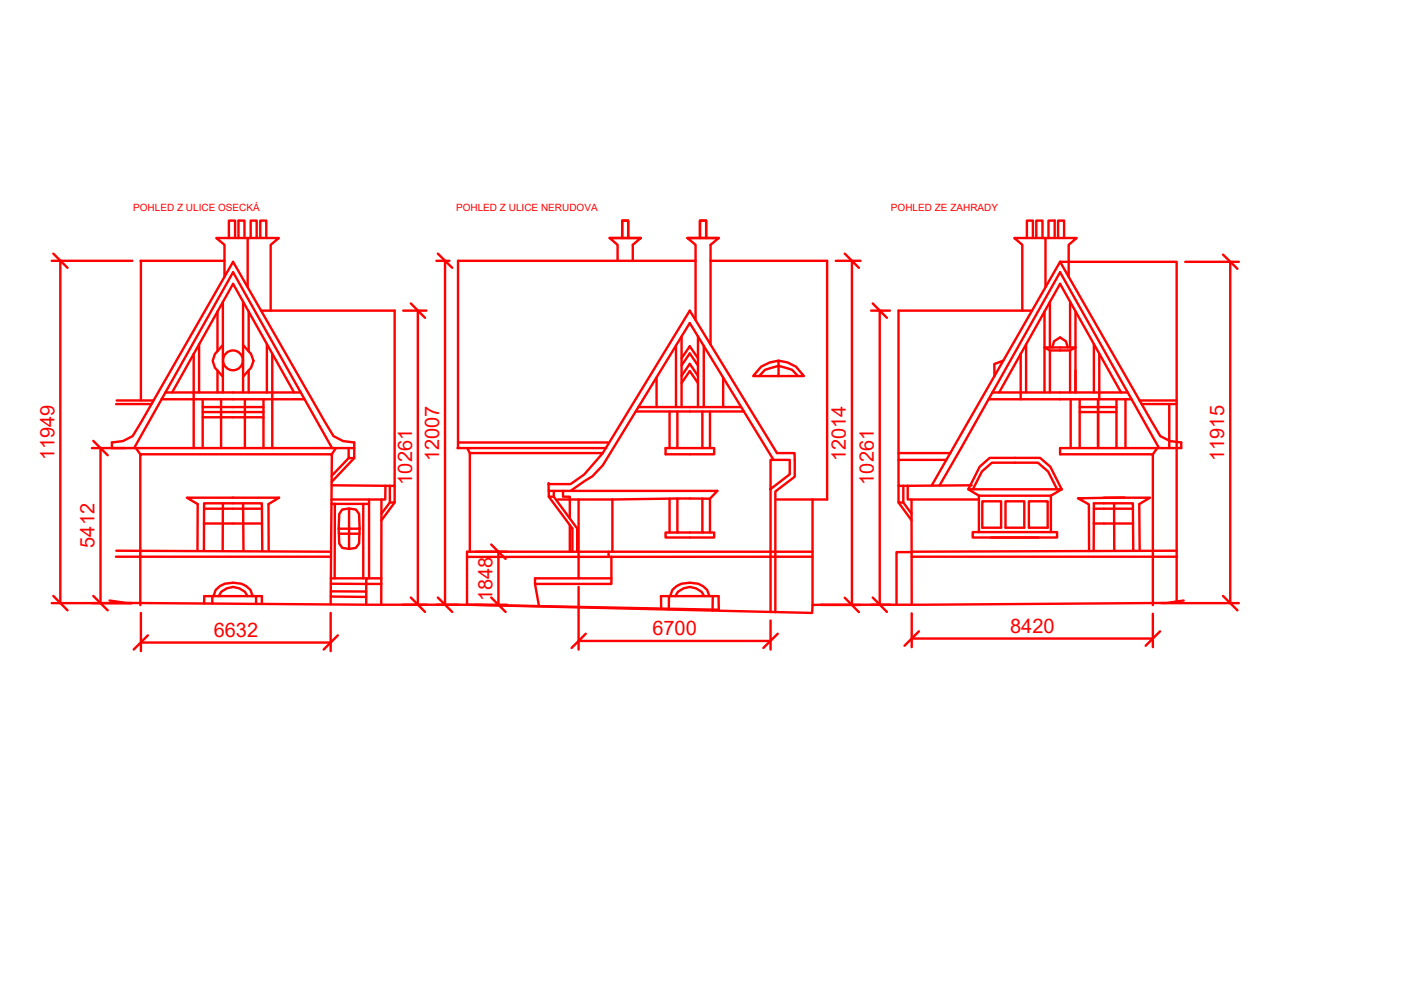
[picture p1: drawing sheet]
<svg xmlns="http://www.w3.org/2000/svg" width="297mm" height="210mm" viewBox="0 0 297 210" stroke-linecap="round" stroke-linejoin="round" font-family="sans-serif">
<!-- layer: hervert-pohled -->
<g fill="none" stroke="#f00" stroke-width=".51">
<path d="M29.7 55.2h17.8M29.8 55.2v29.5M48.5 50.4v-3.7h1.3v3.7M49.3 55.4l21.3 36.9 2 1 2.4 .3v1.2h-51.3v-1.2l2.3-.3 2.1-1zM50.5 50.4v-3.7h1.3v3.7M52.4 50.4h-6.6l1.7 1.4v6.8M53.1 50.4v-3.7h1.2v3.7M55.1 50.4v-3.7h1.3v3.7M129.1 50.4h6.6l-1.7 1.4v3.4M131.7 50.4v-3.7h1.3v3.7M135.7 50.4h-6.6l1.7 1.4v3.4M145.5 50.4h6.7l-1.8 1.4v21.1"/>
<path d="M147.3 55.2h-50.3v39.6M148.2 50.4v-3.7h1.3v3.7M150.4 55.2h24.7v50.5h-10.6M152.2 50.4h-6.7l1.8 1.4v15.9M217.4 50.4v-3.7h1.3v3.7M219.4 50.4v-3.7h1.3v3.7M221.3 50.4h6.7l-1.7 1.4v6.8M222 50.4v-3.7h1.3v3.7M224 50.4v-3.7h1.3v3.7M41 74.9v19.9M42.1 72.8v10.2M46 65.9v8.4"/>
<path d="M46 78.4v4.6M47.2 73l-1.7 1.9-.5 1.5 .5 1.4 1.7 1.9M47.2 63.9v19.1M51.5 73l1.7 1.9 .5 1.5-.5 1.4-1.7 1.9M51.5 63.9v19.1M52.4 60.7v-10.3h6.6l-1.7 1.4v13.9M52.6 65.9v8.4M52.6 78.4v4.6M55.3 65.7h28.3v37.1l-13.4-.1M56.5 72.8v10.2M57.6 74.9v19.9M139 79.9v6.2"/>
<path d="M143.1 73.1v13M144.3 71.2v14.9M144.3 75.8l1.7-2.5 1.8 2.5M144.3 77.3l1.7-2.5 1.8 2.5M144.3 79.5l1.7-2.5 1.8 2.5M147.8 71.2v14.9M149 73.1v13M160.7 79.6l1.3-1.3 2.8-.9 2.9 .9 1.2 1.3M161.1 77.6l1.9-.9 1.8-.4v3.3h-5.3zM164.8 76.3l1.9 .4 1.8 .9 1.7 2h-5.4M216.1 74.9v9.6M217.2 72.8v10.2"/>
<path d="M218.5 65.7h-28.3v37.1l15.5-.1M221.1 65.9v17.1M221.3 60.7v-10.3h-6.6l1.7 1.4v13.9M222.3 63.9v9.6M222.3 74.2v8.8M227.7 78.4v4.6M231.6 72.8v10.2M232.7 74.9v9.6M24.6 85.5h7.5M24.7 84.7h7.8M28.4 94.8l20.9-37.2 21 37.2M28.8 94.8l.9 1.3"/>
<path d="M34.2 84.5h30.3M35 83h28.7M36.4 83l12.9-22.9 13 22.9M42.9 86.1h12.9M42.9 87.2h12.9M42.9 88.3h12.9M42.9 84.5v10.3M46.8 84.5v10.3M51.8 84.5v10.3M55.8 84.5v10.3M71.1 94.8l-.8 1.3M73.8 94.8v2.1h1.2v-2.1"/>
<path d="M73.8 96.9l-3.6 3.8M75 96.9l-4.8 5.1M96.8 94.8h31.5M97 93.6h31.7M98.9 94.8l.6 1.1v20.8M99.5 95.9h28.1l18.4-30.2 18.5 30.2M127.6 95.9l-3.9 4.5-2.9 2h-4.7v1.5h4.7l4.6-3.1 2.2-2.3 18.4-30.1 17.8 28.9M134.6 87.1h11.4M135.2 86.1h10.8M144.3 81.1l1.7-2.6 1.8 2.6M203.5 94.8l20.9-37.2 21 37.2M205 89.3l19.4-33.9 21.2 36.9 2.1 1 2.4 .3v1.2h-25.7"/>
<path d="M209.3 84.5h30.3M210.1 83h28.6M211.5 83l12.9-22.9 12.9 22.9M224.4 96.1h19.7v31.9M226.7 84.5v10.3M228.6 84.5v10.3M228.6 86.1h3.9M228.6 87.2h3.9M232.5 84.5v10.3M245 94.8l-.9 1.3M247.6 85.5v9.3M24.5 117.8h45.6"/>
<path d="M24.6 116.5l45.5 .2M43.2 116.6v-10.1h12.2l.1 10.1M43.2 110.8h12.3M43.2 107.6h12.3M47.2 106.5l-.1 10.1M49.3 105.3h9.8l-2.3 1.4 .1 9.8M49.4 105.3h-9.8l2.3 1.4-.1 9.8M51.5 106.5v10.1M70.2 106.6h6.7v15.8M71.7 111.9l.1 3.1 .7 .9 1.4 .2 1.4-.2 .7-.9 .1-3.1M71.7 112.9h4.4M73.9 107.6l-1.4 .2-.7 .9-.1 3.2h4.4l-.1-3.2-.7-.9-1.4-.2v8.5"/>
<path d="M76.9 106.6h1.2M78.1 105.7v16.7M80.8 105.7l-.1 22.3M81.6 102.8v2.9h-11.4M82.5 102.8v3.5l-1.7 2.4M83.6 102.8v3.5h-1.1M83.6 106.3l-2.8 3.8M172 116.7h-73.1v11.3M172 105.7v22.3M190.2 102.8v3.5h1M190.2 106.3l2.8 3.8M191.2 102.8v3.5l1.8 2.4"/>
<path d="M192.2 102.8v2.9h15M193 105.7v22.3M193 117.8h56.2M231.5 116.6l.1-10.1h8.2l.1 10.1M231.5 110.8h8.4M231.6 107.6h8.2M233.7 105.3h9.8l-2.3 1.4 .1 9.8M235.9 106.5v10.1M249.2 116.5l-56.2 .2M23.2 127.1l3.5 .5 51.4 .4h21.7l52.4 1M43.3 126.1h12.1M44.9 126.1v1.6"/>
<path d="M45.2 126.1a3.7 3.7 0 0 1 4.1-2.8 3.7 3.7 0 0 1 4.2 2.8M46.3 126.1a3.4 3.4 0 0 1 3-1.9 3.4 3.4 0 0 1 3.1 1.9M54.2 126.1v1.7M70 127.9l.3-31.8h-40.6v31.9M70 123.5l10.8 .1M70 122.4h7.5M70 125.1l7.5 .1M70 126.2l7.5 .1M80.8 122.4h-3.3v5.5M139.9 126.1h12.2M141.6 126.1v2.9M143 126.1a3.4 3.4 0 0 1 3-1.9 3.4 3.4 0 0 1 3.1 1.9"/>
<path d="M146 123.3a3.7 3.7 0 0 0-4.1 2.8M146.1 123.3a3.7 3.7 0 0 1 4.1 2.8M150.9 126.1v3.1M250.6 127.1l-3.6 .5-51.4 .4h-21.6"/>
<circle cx="49.3" cy="76.2" r="2.1"/>
</g>
<circle cx="116.1" cy="102.4" r=".25" fill="#f00"/>
<g fill="none" stroke="#f00" stroke-width=".51">
<path d="M11 55.2h17M12.8 55.2v72.4M92.4 55.2h2.8M94.2 55.2v72.8M176.9 55.2h5.3M180.4 55.2v72.8M224.4 55.4h24.7v71.9M250.9 55.4h11.4M260.5 55.4v72.2M85.4 65.7h4.9M88.5 65.7v62.3M153.1 79.9v6.2"/>
<path d="M184.4 65.7h4M186.3 65.7v62.3M212.4 76.3l-1.9 .7 .1 2.6M221.1 73.5h6.6l-1.1 .7h-4.3zM222.8 73.5l.4-1.3 1.2-.8 1.3 .8 .4 1.3M226.6 63.9v9.6M226.6 74.2v8.8M227.7 65.9v17.1M19.5 94.8h7.1M21.3 94.8v32.8M141.8 87.1v7.7M143.4 87.1v7.7h-2.5v1.3h10.3v-1.3h-2.5v-7.7"/>
<path d="M143.4 94.8h5.3M146 86.1h10.9M146 87.1h11.5M150.3 87.1v7.7M164.5 95.9h3.7l.1 5-4.1 3.1v25.5M190.2 95.9h11M190.2 97.3h10.1M203.5 94.8l-4.6 7.9M205 89.3l-7.7 13.4M207.4 98.7l2.1-1.8h10.7l2.2 1.8 2.4 4.8h-19.8zM224.4 94.8v1.3M232.5 84.5v10.3"/>
<path d="M232.5 86.1h3.9M232.5 87.2h3.9M236.4 84.5v10.3M238.3 84.5v10.3M241.2 84.7h7.9M241.7 85.5h7.4M70.9 106.6v15.8M100.7 116.7h6.6M105.5 116.7v11.3M116.2 103.9v1.2h1M116.2 105.1l5 6.7v4.9M117.2 103.9v1.2l5 6.7v4.9"/>
<path d="M118.1 105.7h11.4M119.2 103.9v1.2h1.4v4.6M120.6 111.1v5.6M120.8 103.9h31.1l-1.6 1.6v7.2M122.5 105.7v16.7M128.8 116.7v1.1M129.4 117.8v5.8h-16.1v-1.2h16.1M141.8 105.5v7.2M143.4 105.5l-13.7 .2v11M148.7 105.5v7.2h2.5v1h-10.3v-1h2.5M150.3 105.5h-6.9v7.2h5.3M163.1 103.5l4.1-3.1v-3.1h-4.1v32.2"/>
<path d="M172 117.8h-73.1M193 116.8h-3.2v11.2M205 103.5l2.2 1.4h15.3M206 103.5l1.9-3.7 2.1-1.9h9.7l2.2 1.9 1.9 3.7M207.2 104.9v7.7h-1.3v1.1h14M207.2 112.6h15.3M208 106.1h3.9v5.6h-3.9zM212.9 106.1h4v5.6h-4zM217.8 106.1h4v5.6h-4zM224.8 103.5l-2.3 1.4v7.7h1.3v1.1h-14M238.1 105.3l-9.9 .1 2.3 1.3 .1 9.9M11 127.6h16.9"/>
<path d="M29.8 129.7v8.1M29.8 136h40.2M43.3 126.1l-.1 1.6M55.4 126.1v1.7M70 129.7v8.1M85.3 128h5M92.4 128h4.7M98.9 128l73 1.7 .1-1.7h2M100.5 128h6.8M113.3 123.6l.8 4.7M122.5 124.2v13.2M122.5 135.6h40.6"/>
<path d="M139.9 126.1l.1 2.5M152.1 126.1l.1 2.9M163.1 131.3v6.1M173.8 128h8.4M184.4 128h4.1M193 129.8v7.1M193 135.1h51.1M244.1 129.9v7M245.9 127.6h16.4"/>
</g>
<!-- layer: 0 -->
<g fill="none" stroke="#f00" stroke-width=".51">
<path d="M11.3 53.7l3 3M92.7 53.7l3 3M178.8 53.7l3 3M258.9 53.9l3.1 3M87 64.2l3 3.1M184.8 64.2l3 3.1M19.8 93.3l3 3M104 115.2l3 3.1M11.3 126.1l3 3M19.8 126.1l3 3M31.3 134.4l-3 3M71.5 134.4l-3 3"/>
<path d="M87 126.4l3 3.1M92.7 126.4l3 3.1M104 126.4l3 3.1M124 134.1l-3 3M164.7 134.1l-3.1 3M178.8 126.5l3 3M184.8 126.4l3 3.1M194.5 133.6l-3 3M245.6 133.6l-3 3M258.9 126.1l3.1 3"/>
</g>
<g font-size="4.2" fill="#f00">
<text x="11.5" y="97.4" transform="rotate(-90 11.5 97.4)">11949</text>
<text x="92.9" y="97.6" transform="rotate(-90 92.9 97.6)">12007</text>
<text x="179.1" y="97.6" transform="rotate(-90 179.1 97.6)">12014</text>
<text x="259.2" y="97.5" transform="rotate(-90 259.2 97.5)">11915</text>
<text x="87.2" y="102.6" transform="rotate(-90 87.2 102.6)">10261</text>
<text x="185" y="102.6" transform="rotate(-90 185 102.6)">10261</text>
<text x="20" y="115.9" transform="rotate(-90 20 115.9)">5412</text>
<text x="104.3" y="127.2" transform="rotate(-90 104.3 127.2)">1848</text>
<text x="45.2" y="134.7">6632</text>
<text x="138.1" y="134.4">6700</text>
<text x="213.9" y="133.8">8420</text>
</g>
<g font-size="2.1" fill="#f00">
<text x="28.2" y="44.7">POHLED Z ULICE OSECKÁ</text>
<text x="96.5" y="44.7">POHLED Z ULICE NERUDOVA</text>
<text x="188.6" y="44.7">POHLED ZE ZAHRADY</text>
</g>
</svg>
